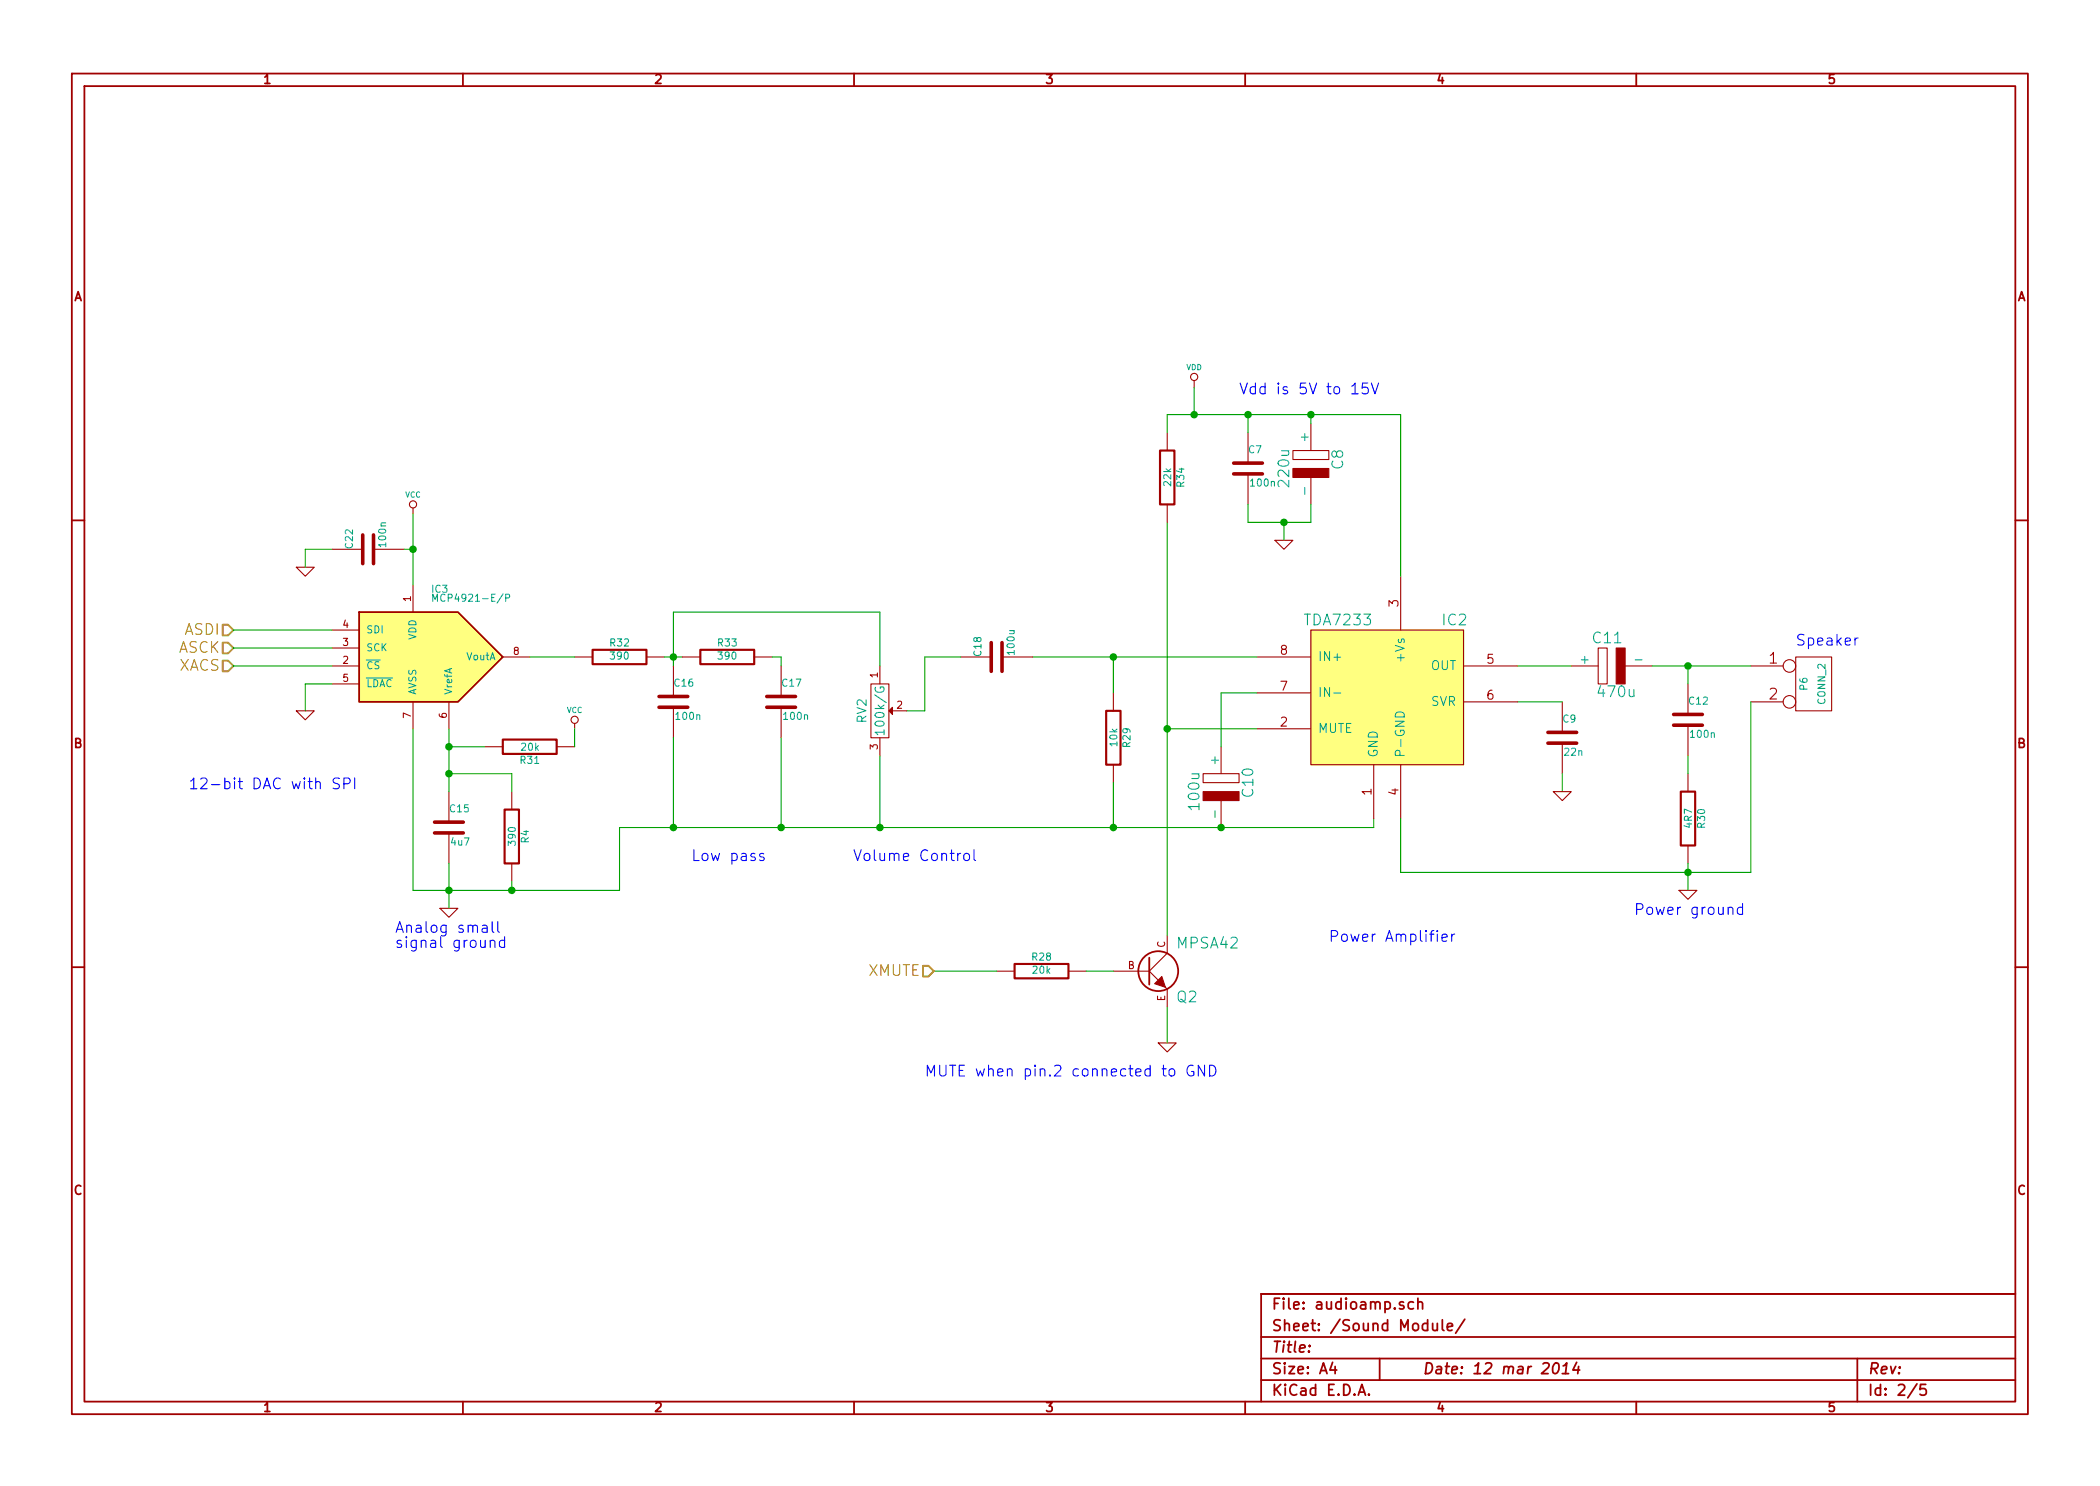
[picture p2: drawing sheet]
EESchema Schematic File Version 2
LIBS:power
LIBS:device
LIBS:transistors
LIBS:conn
LIBS:linear
LIBS:regul
LIBS:74xx
LIBS:cmos4000
LIBS:adc-dac
LIBS:memory
LIBS:xilinx
LIBS:special
LIBS:microcontrollers
LIBS:dsp
LIBS:microchip
LIBS:analog_switches
LIBS:motorola
LIBS:texas
LIBS:intel
LIBS:audio
LIBS:interface
LIBS:digital-audio
LIBS:philips
LIBS:display
LIBS:cypress
LIBS:siliconi
LIBS:opto
LIBS:atmel
LIBS:contrib
LIBS:valves
LIBS:le33cz
LIBS:sdcard
LIBS:cpol
LIBS:rb_pack4
LIBS:tda7233
LIBS:reguls
LIBS:transfo_hahn_230v_9v
LIBS:rcmainboard-cache
EELAYER 27 0
EELAYER END
$Descr A4 11693 8268
encoding utf-8
Sheet 2 5
Title ""
Date "12 mar 2014"
Rev ""
Comp ""
Comment1 ""
Comment2 ""
Comment3 ""
Comment4 ""
$EndDescr
$Comp
L MPSA42 Q2
U 1 1
P 6400 5400
F 0 "Q2" H 6550 5250 60  0000 L CNN
F 1 "MPSA42" H 6550 5550 60  0000 L CNN
F 2 "TO92-CBE" H 6550 5400 30  0001 C CNN
F 3 "" H 6400 5400 60  0000 C CNN
	1    6400 5400
	1    0    0    -1  
$EndComp
$Comp
L GND #PWR01
U 1 1
P 6500 5800
F 0 "#PWR01" H 6500 5800 30  0001 C CNN
F 1 "GND" H 6500 5730 30  0001 C CNN
F 2 "" H 6500 5800 60  0000 C CNN
F 3 "" H 6500 5800 60  0000 C CNN
	1    6500 5800
	1    0    0    -1  
$EndComp
Wire Wire Line
	6500 5600 6500 5800
$Comp
L R R28
U 1 1
P 5800 5400
F 0 "R28" V 5880 5400 40  0000 C CNN
F 1 "20k" V 5807 5401 40  0000 C CNN
F 2 "R4" V 5730 5400 30  0001 C CNN
F 3 "~" H 5800 5400 30  0000 C CNN
	1    5800 5400
	0    -1   -1   0   
$EndComp
Wire Wire Line
	6050 5400 6200 5400
Wire Wire Line
	5550 5400 5200 5400
Text HLabel 5200 5400 0    60   Input ~ 0
XMUTE
Wire Wire Line
	6500 2900 6500 5200
Wire Wire Line
	6500 2300 7800 2300
$Comp
L CPOL C8
U 1 1
P 7300 2600
F 0 "C8" H 7250 2750 60  0000 C CNN
F 1 "220u" H 7300 2450 60  0000 C CNN
F 2 "C2V10" H 7300 2600 60  0001 C CNN
F 3 "" H 7300 2600 60  0000 C CNN
	1    7300 2600
	0    1    1    0   
$EndComp
$Comp
L C C7
U 1 1
P 6950 2600
F 0 "C7" H 6950 2700 40  0000 L CNN
F 1 "100n" H 6956 2515 40  0000 L CNN
F 2 "C2" H 6988 2450 30  0001 C CNN
F 3 "~" H 6950 2600 60  0000 C CNN
	1    6950 2600
	1    0    0    -1  
$EndComp
Wire Wire Line
	6950 2400 6950 2300
Connection ~ 6950 2300
Wire Wire Line
	7300 2350 7300 2300
Connection ~ 7300 2300
Wire Wire Line
	7300 2900 7300 2800
Wire Wire Line
	6950 2900 7300 2900
Wire Wire Line
	6950 2900 6950 2800
$Comp
L GND #PWR02
U 1 1
P 7150 3000
F 0 "#PWR02" H 7150 3000 30  0001 C CNN
F 1 "GND" H 7150 2930 30  0001 C CNN
F 2 "" H 7150 3000 60  0000 C CNN
F 3 "" H 7150 3000 60  0000 C CNN
	1    7150 3000
	1    0    0    -1  
$EndComp
Wire Wire Line
	7150 3000 7150 2900
Connection ~ 7150 2900
$Comp
L C C9
U 1 1
P 8700 4100
F 0 "C9" H 8700 4200 40  0000 L CNN
F 1 "22n" H 8706 4015 40  0000 L CNN
F 2 "C2" H 8738 3950 30  0001 C CNN
F 3 "~" H 8700 4100 60  0000 C CNN
	1    8700 4100
	1    0    0    -1  
$EndComp
$Comp
L CPOL C10
U 1 1
P 6800 4400
F 0 "C10" H 6750 4550 60  0000 C CNN
F 1 "100u" H 6800 4250 60  0000 C CNN
F 2 "C2V10" H 6800 4400 60  0001 C CNN
F 3 "" H 6800 4400 60  0000 C CNN
	1    6800 4400
	0    1    1    0   
$EndComp
Wire Wire Line
	8700 4300 8700 4400
$Comp
L GND #PWR03
U 1 1
P 8700 4400
F 0 "#PWR03" H 8700 4400 30  0001 C CNN
F 1 "GND" H 8700 4330 30  0001 C CNN
F 2 "" H 8700 4400 60  0000 C CNN
F 3 "" H 8700 4400 60  0000 C CNN
	1    8700 4400
	1    0    0    -1  
$EndComp
$Comp
L CPOL C11
U 1 1
P 9000 3700
F 0 "C11" H 8950 3850 60  0000 C CNN
F 1 "470u" H 9000 3550 60  0000 C CNN
F 2 "C2V10" H 9000 3700 60  0001 C CNN
F 3 "" H 9000 3700 60  0000 C CNN
	1    9000 3700
	1    0    0    -1  
$EndComp
$Comp
L C C12
U 1 1
P 9400 4000
F 0 "C12" H 9400 4100 40  0000 L CNN
F 1 "100n" H 9406 3915 40  0000 L CNN
F 2 "C2" H 9438 3850 30  0001 C CNN
F 3 "~" H 9400 4000 60  0000 C CNN
	1    9400 4000
	1    0    0    -1  
$EndComp
$Comp
L R R30
U 1 1
P 9400 4550
F 0 "R30" V 9480 4550 40  0000 C CNN
F 1 "4R7" V 9407 4551 40  0000 C CNN
F 2 "R4" V 9330 4550 30  0001 C CNN
F 3 "~" H 9400 4550 30  0000 C CNN
	1    9400 4550
	1    0    0    -1  
$EndComp
Wire Wire Line
	8450 3700 8750 3700
Wire Wire Line
	9200 3700 9750 3700
Wire Wire Line
	9400 3700 9400 3800
Wire Wire Line
	9400 4200 9400 4300
$Comp
L GND #PWR04
U 1 1
P 9400 4950
F 0 "#PWR04" H 9400 4950 30  0001 C CNN
F 1 "GND" H 9400 4880 30  0001 C CNN
F 2 "" H 9400 4950 60  0000 C CNN
F 3 "" H 9400 4950 60  0000 C CNN
	1    9400 4950
	1    0    0    -1  
$EndComp
Wire Wire Line
	9400 4800 9400 4950
$Comp
L R R29
U 1 1
P 6200 4100
F 0 "R29" V 6280 4100 40  0000 C CNN
F 1 "10k" V 6207 4101 40  0000 C CNN
F 2 "R4" V 6130 4100 30  0001 C CNN
F 3 "~" H 6200 4100 30  0000 C CNN
	1    6200 4100
	1    0    0    -1  
$EndComp
Wire Wire Line
	6200 4600 6200 4350
$Comp
L VDD #PWR05
U 1 1
P 6650 2150
F 0 "#PWR05" H 6650 2250 30  0001 C CNN
F 1 "VDD" H 6650 2260 30  0000 C CNN
F 2 "" H 6650 2150 60  0000 C CNN
F 3 "" H 6650 2150 60  0000 C CNN
	1    6650 2150
	1    0    0    -1  
$EndComp
Wire Wire Line
	6650 2300 6650 2150
$Comp
L CONN_2 P6
U 1 1
P 10100 3800
F 0 "P6" V 10050 3800 40  0000 C CNN
F 1 "CONN_2" V 10150 3800 40  0000 C CNN
F 2 "AK300-2" H 10100 3800 60  0001 C CNN
F 3 "~" H 10100 3800 60  0000 C CNN
	1    10100 3800
	1    0    0    -1  
$EndComp
Connection ~ 9400 3700
Wire Wire Line
	9750 4850 9750 3900
Text Notes 10000 3600 0    60   ~ 0
Speaker
Text Notes 5150 6000 0    60   ~ 0
MUTE when pin.2 connected to GND
$Comp
L MCP4921-E/P IC3
U 1 1
P 2400 3650
F 0 "IC3" H 2400 4000 40  0000 L BNN
F 1 "MCP4921-E/P" H 2400 3950 40  0000 L BNN
F 2 "DIP-8__300_ELL" H 2400 3650 30  0001 C CIN
F 3 "" H 2400 3650 60  0000 C CNN
	1    2400 3650
	1    0    0    -1  
$EndComp
Wire Wire Line
	8450 3900 8700 3900
Wire Wire Line
	6800 3850 7000 3850
Wire Wire Line
	6800 3850 6800 4150
Wire Wire Line
	3450 4600 7650 4600
Wire Wire Line
	7650 4600 7650 4550
$Comp
L TDA7233 IC2
U 1 1
P 7700 3850
F 0 "IC2" H 8100 4250 60  0000 C CNN
F 1 "TDA7233" H 7450 4250 60  0000 C CNN
F 2 "DIP-8__300_ELL" H 7650 3450 60  0001 C CNN
F 3 "~" H 7650 3450 60  0000 C CNN
	1    7700 3850
	1    0    0    -1  
$EndComp
Wire Wire Line
	7800 2300 7800 3200
Wire Wire Line
	7000 4050 6500 4050
$Comp
L R R34
U 1 1
P 6500 2650
F 0 "R34" V 6580 2650 40  0000 C CNN
F 1 "22k" V 6507 2651 40  0000 C CNN
F 2 "R4" V 6430 2650 30  0001 C CNN
F 3 "~" H 6500 2650 30  0000 C CNN
	1    6500 2650
	1    0    0    -1  
$EndComp
Wire Wire Line
	6500 2400 6500 2300
Connection ~ 6650 2300
Connection ~ 6500 4050
Text Notes 6900 2200 0    60   ~ 0
Vdd is 5V to 15V
Wire Wire Line
	5750 3650 7000 3650
Wire Wire Line
	6200 3650 6200 3850
$Comp
L POT RV2
U 1 1
P 4900 3950
F 0 "RV2" H 4900 3850 50  0000 C CNN
F 1 "100k/G" H 4900 3950 50  0000 C CNN
F 2 "POTA_Fav" H 4900 3950 60  0001 C CNN
F 3 "~" H 4900 3950 60  0000 C CNN
	1    4900 3950
	0    1    1    0   
$EndComp
$Comp
L C C18
U 1 1
P 5550 3650
F 0 "C18" H 5550 3750 40  0000 L CNN
F 1 "100u" H 5556 3565 40  0000 L CNN
F 2 "C2" H 5588 3500 30  0001 C CNN
F 3 "~" H 5550 3650 60  0000 C CNN
	1    5550 3650
	0    -1   -1   0   
$EndComp
Connection ~ 6200 3650
Wire Wire Line
	5350 3650 5150 3650
Wire Wire Line
	5150 3650 5150 3950
Wire Wire Line
	5150 3950 5050 3950
Wire Wire Line
	4900 4200 4900 4600
$Comp
L GND #PWR06
U 1 1
P 1700 3950
F 0 "#PWR06" H 1700 3950 30  0001 C CNN
F 1 "GND" H 1700 3880 30  0001 C CNN
F 2 "" H 1700 3950 60  0000 C CNN
F 3 "" H 1700 3950 60  0000 C CNN
	1    1700 3950
	1    0    0    -1  
$EndComp
Wire Wire Line
	2300 2850 2300 3250
$Comp
L VCC #PWR07
U 1 1
P 2300 2850
F 0 "#PWR07" H 2300 2950 30  0001 C CNN
F 1 "VCC" H 2300 2950 30  0000 C CNN
F 2 "" H 2300 2850 60  0000 C CNN
F 3 "" H 2300 2850 60  0000 C CNN
	1    2300 2850
	1    0    0    -1  
$EndComp
$Comp
L C C15
U 1 1
P 2500 4600
F 0 "C15" H 2500 4700 40  0000 L CNN
F 1 "4u7" H 2506 4515 40  0000 L CNN
F 2 "C2" H 2538 4450 30  0001 C CNN
F 3 "~" H 2500 4600 60  0000 C CNN
	1    2500 4600
	1    0    0    -1  
$EndComp
$Comp
L R R31
U 1 1
P 2950 4150
F 0 "R31" V 3030 4150 40  0000 C CNN
F 1 "20k" V 2957 4151 40  0000 C CNN
F 2 "R4" V 2880 4150 30  0001 C CNN
F 3 "~" H 2950 4150 30  0000 C CNN
	1    2950 4150
	0    1    1    0   
$EndComp
Wire Wire Line
	2500 4050 2500 4400
Text Notes 4750 4800 0    60   ~ 0
Volume Control
Text HLabel 1300 3500 0    60   Input ~ 0
ASDI
Text HLabel 1300 3600 0    60   Input ~ 0
ASCK
Text HLabel 1300 3700 0    60   Input ~ 0
XACS
Wire Wire Line
	1300 3500 1850 3500
Wire Wire Line
	1300 3600 1850 3600
Wire Wire Line
	1300 3700 1850 3700
Text Notes 1050 4400 0    60   ~ 0
12-bit DAC with SPI
Text Notes 7400 5250 0    60   ~ 0
Power Amplifier
$Comp
L C C16
U 1 1
P 3750 3900
F 0 "C16" H 3750 4000 40  0000 L CNN
F 1 "100n" H 3756 3815 40  0000 L CNN
F 2 "C2" H 3788 3750 30  0001 C CNN
F 3 "~" H 3750 3900 60  0000 C CNN
	1    3750 3900
	1    0    0    -1  
$EndComp
$Comp
L R R32
U 1 1
P 3450 3650
F 0 "R32" V 3530 3650 40  0000 C CNN
F 1 "390" V 3457 3651 40  0000 C CNN
F 2 "R4" V 3380 3650 30  0001 C CNN
F 3 "~" H 3450 3650 30  0000 C CNN
	1    3450 3650
	0    -1   -1   0   
$EndComp
Wire Wire Line
	3200 3650 2950 3650
Wire Wire Line
	3700 3650 3800 3650
Wire Wire Line
	3750 3400 3750 3700
$Comp
L R R33
U 1 1
P 4050 3650
F 0 "R33" V 4130 3650 40  0000 C CNN
F 1 "390" V 4057 3651 40  0000 C CNN
F 2 "R4" V 3980 3650 30  0001 C CNN
F 3 "~" H 4050 3650 30  0000 C CNN
	1    4050 3650
	0    -1   -1   0   
$EndComp
$Comp
L C C17
U 1 1
P 4350 3900
F 0 "C17" H 4350 4000 40  0000 L CNN
F 1 "100n" H 4356 3815 40  0000 L CNN
F 2 "C2" H 4388 3750 30  0001 C CNN
F 3 "~" H 4350 3900 60  0000 C CNN
	1    4350 3900
	1    0    0    -1  
$EndComp
Connection ~ 3750 3650
Wire Wire Line
	4300 3650 4350 3650
Wire Wire Line
	4350 3650 4350 3700
Wire Wire Line
	4350 4100 4350 4600
Wire Wire Line
	4900 3700 4900 3400
Wire Wire Line
	4900 3400 3750 3400
Wire Wire Line
	3750 4100 3750 4600
$Comp
L R R4
U 1 1
P 2850 4650
F 0 "R4" V 2930 4650 40  0000 C CNN
F 1 "390" V 2857 4651 40  0000 C CNN
F 2 "R4" V 2780 4650 30  0001 C CNN
F 3 "~" H 2850 4650 30  0000 C CNN
	1    2850 4650
	1    0    0    -1  
$EndComp
Wire Wire Line
	2700 4150 2500 4150
Connection ~ 2500 4150
Wire Wire Line
	2850 4400 2850 4300
Wire Wire Line
	2850 4300 2500 4300
Connection ~ 2500 4300
$Comp
L GND #PWR08
U 1 1
P 2500 5050
F 0 "#PWR08" H 2500 5050 30  0001 C CNN
F 1 "GND" H 2500 4980 30  0001 C CNN
F 2 "" H 2500 5050 60  0000 C CNN
F 3 "" H 2500 5050 60  0000 C CNN
	1    2500 5050
	1    0    0    -1  
$EndComp
Wire Wire Line
	2500 4800 2500 5050
Wire Wire Line
	2850 4950 2850 4900
Wire Wire Line
	2300 4950 3450 4950
Connection ~ 2500 4950
$Comp
L VCC #PWR09
U 1 1
P 3200 4050
F 0 "#PWR09" H 3200 4150 30  0001 C CNN
F 1 "VCC" H 3200 4150 30  0000 C CNN
F 2 "" H 3200 4050 60  0000 C CNN
F 3 "" H 3200 4050 60  0000 C CNN
	1    3200 4050
	1    0    0    -1  
$EndComp
Wire Wire Line
	3200 4050 3200 4150
Text Notes 3850 4800 0    60   ~ 0
Low pass
Connection ~ 6800 4600
Connection ~ 6200 4600
Connection ~ 4900 4600
Connection ~ 4350 4600
Wire Wire Line
	1850 3800 1700 3800
Wire Wire Line
	1700 3800 1700 3950
Wire Wire Line
	2300 4050 2300 4950
Wire Wire Line
	3450 4950 3450 4600
Connection ~ 3750 4600
Connection ~ 2850 4950
Wire Wire Line
	7800 4850 9750 4850
Connection ~ 9400 4850
Wire Wire Line
	7800 4550 7800 4850
Text Notes 2200 5200 0    60   ~ 0
Analog small\nsignal ground
Text Notes 9100 5100 0    60   ~ 0
Power ground
$Comp
L C C22
U 1 1
P 2050 3050
F 0 "C22" H 2050 3150 40  0000 L CNN
F 1 "100n" H 2056 2965 40  0000 L CNN
F 2 "C2" H 2088 2900 30  0001 C CNN
F 3 "~" H 2050 3050 60  0000 C CNN
	1    2050 3050
	0    -1   -1   0   
$EndComp
Wire Wire Line
	2250 3050 2300 3050
Connection ~ 2300 3050
$Comp
L GND #PWR010
U 1 1
P 1700 3150
F 0 "#PWR010" H 1700 3150 30  0001 C CNN
F 1 "GND" H 1700 3080 30  0001 C CNN
F 2 "" H 1700 3150 60  0000 C CNN
F 3 "" H 1700 3150 60  0000 C CNN
	1    1700 3150
	1    0    0    -1  
$EndComp
Wire Wire Line
	1700 3150 1700 3050
Wire Wire Line
	1700 3050 1850 3050
$EndSCHEMATC
